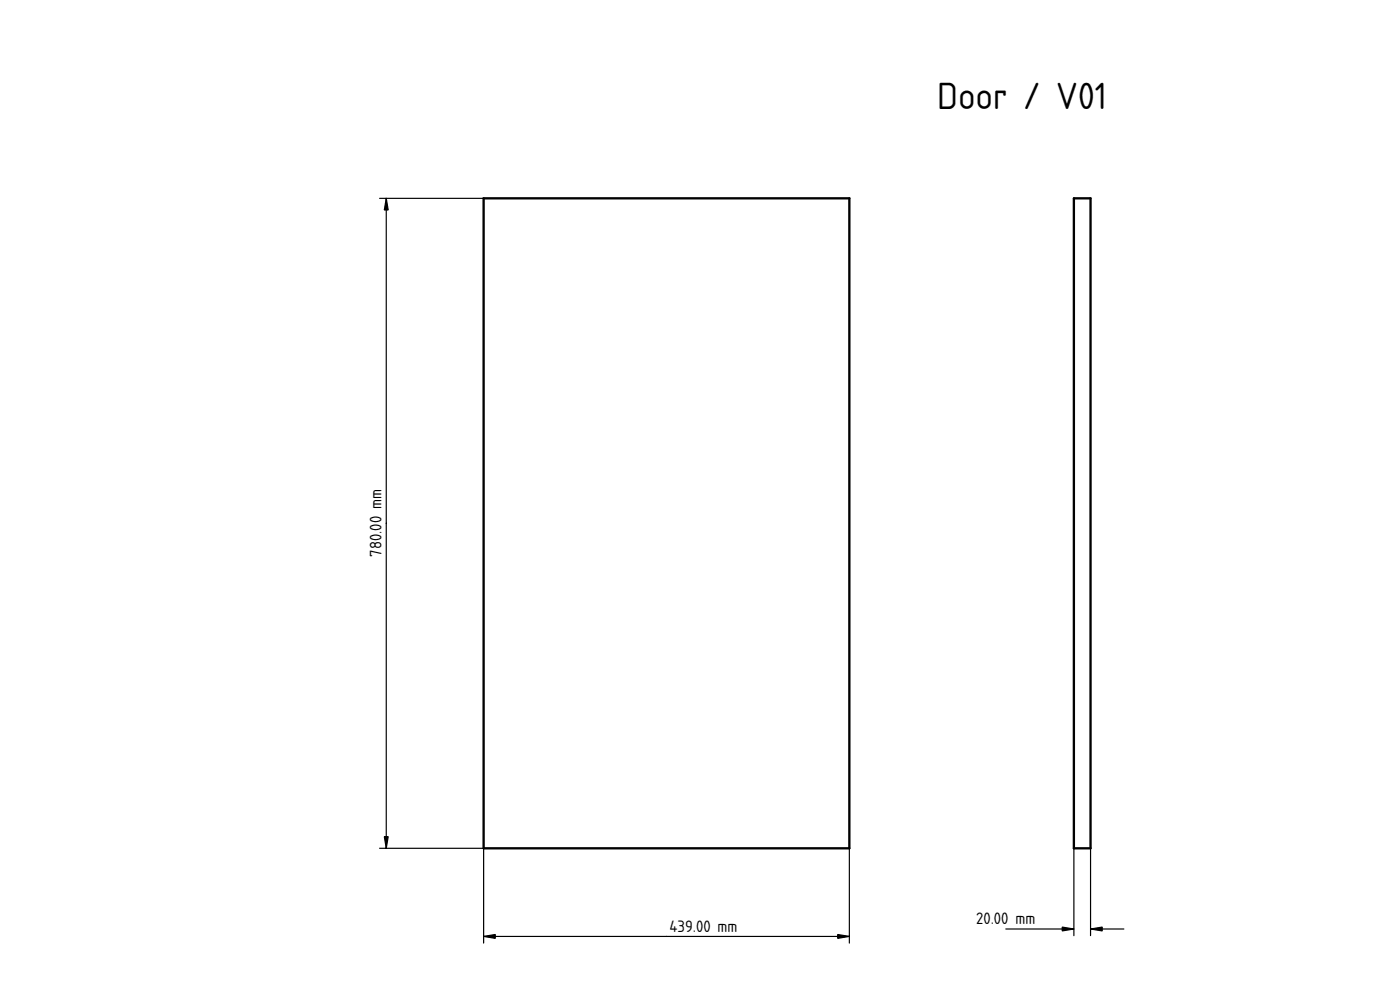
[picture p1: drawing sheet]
<svg xmlns="http://www.w3.org/2000/svg" width="420mm" height="297mm" viewBox="0 0 420 297" stroke-linecap="round" stroke-linejoin="round" font-family="sans-serif">
<path d="M145.1 59.5h109.8v195h-109.8z" fill="none" stroke="#000" stroke-width=".7"/>
<path d="M200 157h.1" fill="none" stroke="#000" stroke-width=".3"/>
<path d="M113.9 59.5h31.2M115.9 59.5v195M113.9 254.5h31.2v28.5M254.9 254.5v28.5M145.1 281h109.8" fill="none" stroke="#000" stroke-width=".35"/>
<path d="M115.9 59.5l.6 3.5h-1.2zM115.3 251h1.2l-.6 3.5zM145.1 281l3.5-.6v1.1zM251.4 280.4l3.5 .6-3.5 .5z" fill="#000" stroke="#000" stroke-width=".35"/>
<path d="M322.3 59.5h5v195h-5z" fill-rule="evenodd" fill="#fff"/>
<path d="M322.3 59.5h5v195h-5z" fill="none" stroke="#000" stroke-width=".7"/>
<path d="M324.8 157h.1" fill="none" stroke="#000" stroke-width=".3"/>
<path d="M322.3 254.5v26.2M327.3 254.5v26.2M301.9 278.7h20.4M327.3 278.7h10" fill="none" stroke="#000" stroke-width=".35"/>
<path d="M318.8 278.2l3.5 .5-3.5 .6zM327.3 278.7l3.5-.5v1.1z" fill="#000" stroke="#000" stroke-width=".35"/>
<text font-size="10.7" x="281.2" y="32.7">Door / V01</text>
<g font-size="4.7">
<text x="114.5" y="167.1" transform="rotate(-90 114.5 167.1)">780.00 mm</text>
<text x="200.9" y="279.6">439.00 mm</text>
<text x="292.9" y="277.3">20.00 mm</text>
</g>
</svg>
